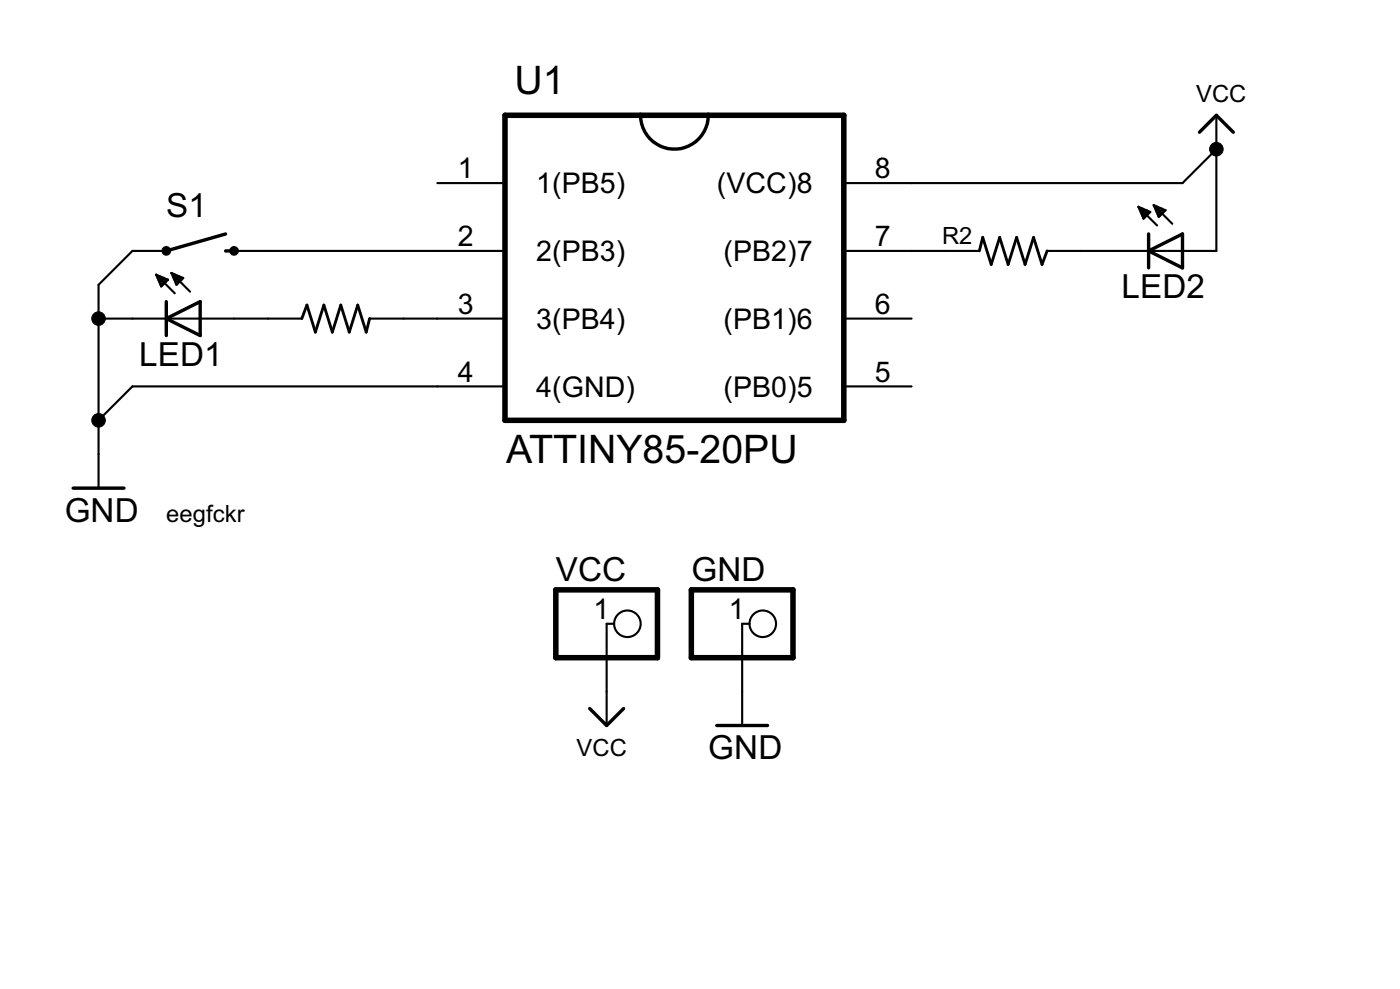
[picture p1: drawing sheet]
<?xml version="1.0" encoding="utf-8"?>
<!DOCTYPE eagle SYSTEM "eagle.dtd">
<!--
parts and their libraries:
microbuilder: This work is placed in the public domain, and may be freely used for commercial and non-commercial work with the following conditions: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
-->
<eagle version="7.1.0">
<drawing>
<settings>
<setting alwaysvectorfont="no"/>
<setting verticaltext="up"/>
</settings>
<grid distance="0.1" unitdist="inch" unit="inch" style="lines" multiple="1" display="no" altdistance="0.01" altunitdist="inch" altunit="inch"/>
<schematic xreflabel="%F%N/%S.%C%R" xrefpart="/%S.%C%R">
<libraries>
<library name="adafruit">
<symbols>
<symbol name="R-US">
<wire x1="-2.54" y1="0" x2="-2.159" y2="1.016" width="0.2032" layer="94"/>
<wire x1="-2.159" y1="1.016" x2="-1.524" y2="-1.016" width="0.2032" layer="94"/>
<wire x1="-1.524" y1="-1.016" x2="-0.889" y2="1.016" width="0.2032" layer="94"/>
<wire x1="-0.889" y1="1.016" x2="-0.254" y2="-1.016" width="0.2032" layer="94"/>
<wire x1="-0.254" y1="-1.016" x2="0.381" y2="1.016" width="0.2032" layer="94"/>
<wire x1="0.381" y1="1.016" x2="1.016" y2="-1.016" width="0.2032" layer="94"/>
<wire x1="1.016" y1="-1.016" x2="1.651" y2="1.016" width="0.2032" layer="94"/>
<wire x1="1.651" y1="1.016" x2="2.286" y2="-1.016" width="0.2032" layer="94"/>
<wire x1="2.286" y1="-1.016" x2="2.54" y2="0" width="0.2032" layer="94"/>
<text x="-3.81" y="1.4986" size="1.778" layer="95">&gt;NAME</text>
<text x="-3.81" y="-3.302" size="1.778" layer="96">&gt;VALUE</text>
<pin name="2" x="5.08" y="0" visible="off" length="short" direction="pas" swaplevel="1" rot="R180"/>
<pin name="1" x="-5.08" y="0" visible="off" length="short" direction="pas" swaplevel="1"/>
</symbol>
<symbol name="LED">
<wire x1="1.27" y1="0" x2="0" y2="-2.54" width="0.254" layer="94"/>
<wire x1="0" y1="-2.54" x2="-1.27" y2="0" width="0.254" layer="94"/>
<wire x1="1.27" y1="-2.54" x2="0" y2="-2.54" width="0.254" layer="94"/>
<wire x1="0" y1="-2.54" x2="-1.27" y2="-2.54" width="0.254" layer="94"/>
<wire x1="1.27" y1="0" x2="0" y2="0" width="0.254" layer="94"/>
<wire x1="0" y1="0" x2="-1.27" y2="0" width="0.254" layer="94"/>
<wire x1="0" y1="0" x2="0" y2="-2.54" width="0.1524" layer="94"/>
<wire x1="-2.032" y1="-0.762" x2="-3.429" y2="-2.159" width="0.1524" layer="94"/>
<wire x1="-1.905" y1="-1.905" x2="-3.302" y2="-3.302" width="0.1524" layer="94"/>
<text x="3.556" y="-4.572" size="1.778" layer="95" rot="R90">&gt;NAME</text>
<text x="5.715" y="-4.572" size="1.778" layer="96" rot="R90">&gt;VALUE</text>
<pin name="C" x="0" y="-5.08" visible="off" length="short" direction="pas" rot="R90"/>
<pin name="A" x="0" y="2.54" visible="off" length="short" direction="pas" rot="R270"/>
<polygon width="0.1524" layer="94">
<vertex x="-3.429" y="-2.159"/>
<vertex x="-3.048" y="-1.27"/>
<vertex x="-2.54" y="-1.778"/>
</polygon>
<polygon width="0.1524" layer="94">
<vertex x="-3.302" y="-3.302"/>
<vertex x="-2.921" y="-2.413"/>
<vertex x="-2.413" y="-2.921"/>
</polygon>
</symbol>
</symbols>
<devicesets>
<deviceset name="R-US_" prefix="R" uservalue="yes">
<gates>
<gate name="G$1" symbol="R-US" x="0" y="0"/>
</gates>
<devices>
<device name="R0402" package="R0402">
<connects>
<connect gate="G$1" pin="1" pad="1"/>
<connect gate="G$1" pin="2" pad="2"/>
</connects>
<technologies>
<technology name=""/>
</technologies>
</device>
<device name="R0603" package="R0603">
<connects>
<connect gate="G$1" pin="1" pad="1"/>
<connect gate="G$1" pin="2" pad="2"/>
</connects>
<technologies>
<technology name=""/>
</technologies>
</device>
<device name="R0805" package="R0805">
<connects>
<connect gate="G$1" pin="1" pad="1"/>
<connect gate="G$1" pin="2" pad="2"/>
</connects>
<technologies>
<technology name=""/>
</technologies>
</device>
<device name="R0805W" package="R0805W">
<connects>
<connect gate="G$1" pin="1" pad="1"/>
<connect gate="G$1" pin="2" pad="2"/>
</connects>
<technologies>
<technology name=""/>
</technologies>
</device>
<device name="R1005" package="R1005">
<connects>
<connect gate="G$1" pin="1" pad="1"/>
<connect gate="G$1" pin="2" pad="2"/>
</connects>
<technologies>
<technology name=""/>
</technologies>
</device>
<device name="R1206" package="R1206">
<connects>
<connect gate="G$1" pin="1" pad="1"/>
<connect gate="G$1" pin="2" pad="2"/>
</connects>
<technologies>
<technology name=""/>
</technologies>
</device>
<device name="R1206W" package="R1206W">
<connects>
<connect gate="G$1" pin="1" pad="1"/>
<connect gate="G$1" pin="2" pad="2"/>
</connects>
<technologies>
<technology name=""/>
</technologies>
</device>
<device name="R1210" package="R1210">
<connects>
<connect gate="G$1" pin="1" pad="1"/>
<connect gate="G$1" pin="2" pad="2"/>
</connects>
<technologies>
<technology name=""/>
</technologies>
</device>
<device name="R1210W" package="R1210W">
<connects>
<connect gate="G$1" pin="1" pad="1"/>
<connect gate="G$1" pin="2" pad="2"/>
</connects>
<technologies>
<technology name=""/>
</technologies>
</device>
<device name="R2010" package="R2010">
<connects>
<connect gate="G$1" pin="1" pad="1"/>
<connect gate="G$1" pin="2" pad="2"/>
</connects>
<technologies>
<technology name=""/>
</technologies>
</device>
<device name="R2010W" package="R2010W">
<connects>
<connect gate="G$1" pin="1" pad="1"/>
<connect gate="G$1" pin="2" pad="2"/>
</connects>
<technologies>
<technology name=""/>
</technologies>
</device>
<device name="R2012" package="R2012">
<connects>
<connect gate="G$1" pin="1" pad="1"/>
<connect gate="G$1" pin="2" pad="2"/>
</connects>
<technologies>
<technology name=""/>
</technologies>
</device>
<device name="R2012W" package="R2012W">
<connects>
<connect gate="G$1" pin="1" pad="1"/>
<connect gate="G$1" pin="2" pad="2"/>
</connects>
<technologies>
<technology name=""/>
</technologies>
</device>
<device name="R2512" package="R2512">
<connects>
<connect gate="G$1" pin="1" pad="1"/>
<connect gate="G$1" pin="2" pad="2"/>
</connects>
<technologies>
<technology name=""/>
</technologies>
</device>
<device name="R2512W" package="R2512W">
<connects>
<connect gate="G$1" pin="1" pad="1"/>
<connect gate="G$1" pin="2" pad="2"/>
</connects>
<technologies>
<technology name=""/>
</technologies>
</device>
<device name="R3216" package="R3216">
<connects>
<connect gate="G$1" pin="1" pad="1"/>
<connect gate="G$1" pin="2" pad="2"/>
</connects>
<technologies>
<technology name=""/>
</technologies>
</device>
<device name="R3216W" package="R3216W">
<connects>
<connect gate="G$1" pin="1" pad="1"/>
<connect gate="G$1" pin="2" pad="2"/>
</connects>
<technologies>
<technology name=""/>
</technologies>
</device>
<device name="R3225" package="R3225">
<connects>
<connect gate="G$1" pin="1" pad="1"/>
<connect gate="G$1" pin="2" pad="2"/>
</connects>
<technologies>
<technology name=""/>
</technologies>
</device>
<device name="R3225W" package="R3225W">
<connects>
<connect gate="G$1" pin="1" pad="1"/>
<connect gate="G$1" pin="2" pad="2"/>
</connects>
<technologies>
<technology name=""/>
</technologies>
</device>
<device name="R5025" package="R5025">
<connects>
<connect gate="G$1" pin="1" pad="1"/>
<connect gate="G$1" pin="2" pad="2"/>
</connects>
<technologies>
<technology name=""/>
</technologies>
</device>
<device name="R5025W" package="R5025W">
<connects>
<connect gate="G$1" pin="1" pad="1"/>
<connect gate="G$1" pin="2" pad="2"/>
</connects>
<technologies>
<technology name=""/>
</technologies>
</device>
<device name="R6332" package="R6332">
<connects>
<connect gate="G$1" pin="1" pad="1"/>
<connect gate="G$1" pin="2" pad="2"/>
</connects>
<technologies>
<technology name=""/>
</technologies>
</device>
<device name="R6332W" package="R6332W">
<connects>
<connect gate="G$1" pin="1" pad="1"/>
<connect gate="G$1" pin="2" pad="2"/>
</connects>
<technologies>
<technology name=""/>
</technologies>
</device>
<device name="M0805" package="M0805">
<connects>
<connect gate="G$1" pin="1" pad="1"/>
<connect gate="G$1" pin="2" pad="2"/>
</connects>
<technologies>
<technology name=""/>
</technologies>
</device>
<device name="M1206" package="M1206">
<connects>
<connect gate="G$1" pin="1" pad="1"/>
<connect gate="G$1" pin="2" pad="2"/>
</connects>
<technologies>
<technology name=""/>
</technologies>
</device>
<device name="M1406" package="M1406">
<connects>
<connect gate="G$1" pin="1" pad="1"/>
<connect gate="G$1" pin="2" pad="2"/>
</connects>
<technologies>
<technology name=""/>
</technologies>
</device>
<device name="M2012" package="M2012">
<connects>
<connect gate="G$1" pin="1" pad="1"/>
<connect gate="G$1" pin="2" pad="2"/>
</connects>
<technologies>
<technology name=""/>
</technologies>
</device>
<device name="M2309" package="M2309">
<connects>
<connect gate="G$1" pin="1" pad="1"/>
<connect gate="G$1" pin="2" pad="2"/>
</connects>
<technologies>
<technology name=""/>
</technologies>
</device>
<device name="M3216" package="M3216">
<connects>
<connect gate="G$1" pin="1" pad="1"/>
<connect gate="G$1" pin="2" pad="2"/>
</connects>
<technologies>
<technology name=""/>
</technologies>
</device>
<device name="M3516" package="M3516">
<connects>
<connect gate="G$1" pin="1" pad="1"/>
<connect gate="G$1" pin="2" pad="2"/>
</connects>
<technologies>
<technology name=""/>
</technologies>
</device>
<device name="M5923" package="M5923">
<connects>
<connect gate="G$1" pin="1" pad="1"/>
<connect gate="G$1" pin="2" pad="2"/>
</connects>
<technologies>
<technology name=""/>
</technologies>
</device>
<device name="0204/5" package="0204/5">
<connects>
<connect gate="G$1" pin="1" pad="1"/>
<connect gate="G$1" pin="2" pad="2"/>
</connects>
<technologies>
<technology name=""/>
</technologies>
</device>
<device name="0204/7" package="0204/7">
<connects>
<connect gate="G$1" pin="1" pad="1"/>
<connect gate="G$1" pin="2" pad="2"/>
</connects>
<technologies>
<technology name=""/>
</technologies>
</device>
<device name="0207/10" package="0207/10">
<connects>
<connect gate="G$1" pin="1" pad="1"/>
<connect gate="G$1" pin="2" pad="2"/>
</connects>
<technologies>
<technology name=""/>
</technologies>
</device>
<device name="0207/12" package="0207/12">
<connects>
<connect gate="G$1" pin="1" pad="1"/>
<connect gate="G$1" pin="2" pad="2"/>
</connects>
<technologies>
<technology name=""/>
</technologies>
</device>
<device name="0207/15" package="0207/15">
<connects>
<connect gate="G$1" pin="1" pad="1"/>
<connect gate="G$1" pin="2" pad="2"/>
</connects>
<technologies>
<technology name=""/>
</technologies>
</device>
<device name="0207/2V" package="0207/2V">
<connects>
<connect gate="G$1" pin="1" pad="1"/>
<connect gate="G$1" pin="2" pad="2"/>
</connects>
<technologies>
<technology name=""/>
</technologies>
</device>
<device name="0207/5V" package="0207/5V">
<connects>
<connect gate="G$1" pin="1" pad="1"/>
<connect gate="G$1" pin="2" pad="2"/>
</connects>
<technologies>
<technology name=""/>
</technologies>
</device>
<device name="0207/7" package="0207/7">
<connects>
<connect gate="G$1" pin="1" pad="1"/>
<connect gate="G$1" pin="2" pad="2"/>
</connects>
<technologies>
<technology name=""/>
</technologies>
</device>
<device name="0309/10" package="0309/10">
<connects>
<connect gate="G$1" pin="1" pad="1"/>
<connect gate="G$1" pin="2" pad="2"/>
</connects>
<technologies>
<technology name=""/>
</technologies>
</device>
<device name="0309/12" package="0309/12">
<connects>
<connect gate="G$1" pin="1" pad="1"/>
<connect gate="G$1" pin="2" pad="2"/>
</connects>
<technologies>
<technology name=""/>
</technologies>
</device>
<device name="0411/12" package="0411/12">
<connects>
<connect gate="G$1" pin="1" pad="1"/>
<connect gate="G$1" pin="2" pad="2"/>
</connects>
<technologies>
<technology name=""/>
</technologies>
</device>
<device name="0411/15" package="0411/15">
<connects>
<connect gate="G$1" pin="1" pad="1"/>
<connect gate="G$1" pin="2" pad="2"/>
</connects>
<technologies>
<technology name=""/>
</technologies>
</device>
<device name="0411/3V" package="0411V">
<connects>
<connect gate="G$1" pin="1" pad="1"/>
<connect gate="G$1" pin="2" pad="2"/>
</connects>
<technologies>
<technology name=""/>
</technologies>
</device>
<device name="0414/15" package="0414/15">
<connects>
<connect gate="G$1" pin="1" pad="1"/>
<connect gate="G$1" pin="2" pad="2"/>
</connects>
<technologies>
<technology name=""/>
</technologies>
</device>
<device name="0414/5V" package="0414V">
<connects>
<connect gate="G$1" pin="1" pad="1"/>
<connect gate="G$1" pin="2" pad="2"/>
</connects>
<technologies>
<technology name=""/>
</technologies>
</device>
<device name="0617/17" package="0617/17">
<connects>
<connect gate="G$1" pin="1" pad="1"/>
<connect gate="G$1" pin="2" pad="2"/>
</connects>
<technologies>
<technology name=""/>
</technologies>
</device>
<device name="0617/22" package="0617/22">
<connects>
<connect gate="G$1" pin="1" pad="1"/>
<connect gate="G$1" pin="2" pad="2"/>
</connects>
<technologies>
<technology name=""/>
</technologies>
</device>
<device name="0617/5V" package="0617V">
<connects>
<connect gate="G$1" pin="1" pad="1"/>
<connect gate="G$1" pin="2" pad="2"/>
</connects>
<technologies>
<technology name=""/>
</technologies>
</device>
<device name="0922/22" package="0922/22">
<connects>
<connect gate="G$1" pin="1" pad="1"/>
<connect gate="G$1" pin="2" pad="2"/>
</connects>
<technologies>
<technology name=""/>
</technologies>
</device>
<device name="0613/5V" package="P0613V">
<connects>
<connect gate="G$1" pin="1" pad="1"/>
<connect gate="G$1" pin="2" pad="2"/>
</connects>
<technologies>
<technology name=""/>
</technologies>
</device>
<device name="0613/15" package="P0613/15">
<connects>
<connect gate="G$1" pin="1" pad="1"/>
<connect gate="G$1" pin="2" pad="2"/>
</connects>
<technologies>
<technology name=""/>
</technologies>
</device>
<device name="0817/22" package="P0817/22">
<connects>
<connect gate="G$1" pin="1" pad="1"/>
<connect gate="G$1" pin="2" pad="2"/>
</connects>
<technologies>
<technology name=""/>
</technologies>
</device>
<device name="0817/7V" package="P0817V">
<connects>
<connect gate="G$1" pin="1" pad="1"/>
<connect gate="G$1" pin="2" pad="2"/>
</connects>
<technologies>
<technology name=""/>
</technologies>
</device>
<device name="V234/12" package="V234/12">
<connects>
<connect gate="G$1" pin="1" pad="1"/>
<connect gate="G$1" pin="2" pad="2"/>
</connects>
<technologies>
<technology name=""/>
</technologies>
</device>
<device name="V235/17" package="V235/17">
<connects>
<connect gate="G$1" pin="1" pad="1"/>
<connect gate="G$1" pin="2" pad="2"/>
</connects>
<technologies>
<technology name=""/>
</technologies>
</device>
<device name="V526-0" package="V526-0">
<connects>
<connect gate="G$1" pin="1" pad="1"/>
<connect gate="G$1" pin="2" pad="2"/>
</connects>
<technologies>
<technology name=""/>
</technologies>
</device>
<device name="MELF0102AX" package="MINI_MELF-0102AX">
<connects>
<connect gate="G$1" pin="1" pad="1"/>
<connect gate="G$1" pin="2" pad="2"/>
</connects>
<technologies>
<technology name=""/>
</technologies>
</device>
<device name="0922V" package="0922V">
<connects>
<connect gate="G$1" pin="1" pad="1"/>
<connect gate="G$1" pin="2" pad="2"/>
</connects>
<technologies>
<technology name=""/>
</technologies>
</device>
<device name="MELF0102R" package="MINI_MELF-0102R">
<connects>
<connect gate="G$1" pin="1" pad="1"/>
<connect gate="G$1" pin="2" pad="2"/>
</connects>
<technologies>
<technology name=""/>
</technologies>
</device>
<device name="MELF0102W" package="MINI_MELF-0102W">
<connects>
<connect gate="G$1" pin="1" pad="1"/>
<connect gate="G$1" pin="2" pad="2"/>
</connects>
<technologies>
<technology name=""/>
</technologies>
</device>
<device name="MELF0204R" package="MINI_MELF-0204R">
<connects>
<connect gate="G$1" pin="1" pad="1"/>
<connect gate="G$1" pin="2" pad="2"/>
</connects>
<technologies>
<technology name=""/>
</technologies>
</device>
<device name="MELF0204W" package="MINI_MELF-0204W">
<connects>
<connect gate="G$1" pin="1" pad="1"/>
<connect gate="G$1" pin="2" pad="2"/>
</connects>
<technologies>
<technology name=""/>
</technologies>
</device>
<device name="MELF0207R" package="MINI_MELF-0207R">
<connects>
<connect gate="G$1" pin="1" pad="1"/>
<connect gate="G$1" pin="2" pad="2"/>
</connects>
<technologies>
<technology name=""/>
</technologies>
</device>
<device name="MELF0207W" package="MINI_MELF-0207W">
<connects>
<connect gate="G$1" pin="1" pad="1"/>
<connect gate="G$1" pin="2" pad="2"/>
</connects>
<technologies>
<technology name=""/>
</technologies>
</device>
<device name="RDH/15" package="RDH/15">
<connects>
<connect gate="G$1" pin="1" pad="1"/>
<connect gate="G$1" pin="2" pad="2"/>
</connects>
<technologies>
<technology name=""/>
</technologies>
</device>
<device name="0204/2V" package="0204V">
<connects>
<connect gate="G$1" pin="1" pad="1"/>
<connect gate="G$1" pin="2" pad="2"/>
</connects>
<technologies>
<technology name=""/>
</technologies>
</device>
<device name="0309/V" package="0309V">
<connects>
<connect gate="G$1" pin="1" pad="1"/>
<connect gate="G$1" pin="2" pad="2"/>
</connects>
<technologies>
<technology name=""/>
</technologies>
</device>
<device name="FLIPFLOP" package="0805-THM">
<connects>
<connect gate="G$1" pin="1" pad="1"/>
<connect gate="G$1" pin="2" pad="2"/>
</connects>
<technologies>
<technology name=""/>
</technologies>
</device>
<device name="FLIPFLOP7" package="0805-THM-7">
<connects>
<connect gate="G$1" pin="1" pad="1"/>
<connect gate="G$1" pin="2" pad="2"/>
</connects>
<technologies>
<technology name=""/>
</technologies>
</device>
<device name="0207/9" package="0207/9">
<connects>
<connect gate="G$1" pin="1" pad="1"/>
<connect gate="G$1" pin="2" pad="2"/>
</connects>
<technologies>
<technology name=""/>
</technologies>
</device>
</devices>
</deviceset>
<deviceset name="LED" prefix="LED" uservalue="yes">
<gates>
<gate name="G$1" symbol="LED" x="0" y="0"/>
</gates>
<devices>
<device name="SMT1206" package="1206">
<connects>
<connect gate="G$1" pin="A" pad="A"/>
<connect gate="G$1" pin="C" pad="C"/>
</connects>
<technologies>
<technology name=""/>
</technologies>
</device>
<device name="LD260" package="LD260">
<connects>
<connect gate="G$1" pin="A" pad="A"/>
<connect gate="G$1" pin="C" pad="K"/>
</connects>
<technologies>
<technology name=""/>
</technologies>
</device>
<device name="SQR2X5" package="LED2X5">
<connects>
<connect gate="G$1" pin="A" pad="A"/>
<connect gate="G$1" pin="C" pad="K"/>
</connects>
<technologies>
<technology name=""/>
</technologies>
</device>
<device name="3MM" package="LED3MM">
<connects>
<connect gate="G$1" pin="A" pad="A"/>
<connect gate="G$1" pin="C" pad="K"/>
</connects>
<technologies>
<technology name=""/>
</technologies>
</device>
<device name="5MM" package="LED5MM">
<connects>
<connect gate="G$1" pin="A" pad="A"/>
<connect gate="G$1" pin="C" pad="K"/>
</connects>
<technologies>
<technology name=""/>
</technologies>
</device>
<device name="LSU260" package="LSU260">
<connects>
<connect gate="G$1" pin="A" pad="A"/>
<connect gate="G$1" pin="C" pad="K"/>
</connects>
<technologies>
<technology name=""/>
</technologies>
</device>
<device name="LZR181" package="LZR181">
<connects>
<connect gate="G$1" pin="A" pad="A"/>
<connect gate="G$1" pin="C" pad="K"/>
</connects>
<technologies>
<technology name=""/>
</technologies>
</device>
<device name="B152" package="Q62902-B152">
<connects>
<connect gate="G$1" pin="A" pad="A"/>
<connect gate="G$1" pin="C" pad="K"/>
</connects>
<technologies>
<technology name=""/>
</technologies>
</device>
<device name="B153" package="Q62902-B153">
<connects>
<connect gate="G$1" pin="A" pad="A"/>
<connect gate="G$1" pin="C" pad="K"/>
</connects>
<technologies>
<technology name=""/>
</technologies>
</device>
<device name="B155" package="Q62902-B155">
<connects>
<connect gate="G$1" pin="A" pad="A"/>
<connect gate="G$1" pin="C" pad="K"/>
</connects>
<technologies>
<technology name=""/>
</technologies>
</device>
<device name="B156" package="Q62902-B156">
<connects>
<connect gate="G$1" pin="A" pad="A"/>
<connect gate="G$1" pin="C" pad="K"/>
</connects>
<technologies>
<technology name=""/>
</technologies>
</device>
<device name="SFH480" package="SFH480">
<connects>
<connect gate="G$1" pin="A" pad="A"/>
<connect gate="G$1" pin="C" pad="K"/>
</connects>
<technologies>
<technology name=""/>
</technologies>
</device>
<device name="SFH482" package="SFH482">
<connects>
<connect gate="G$1" pin="A" pad="A"/>
<connect gate="G$1" pin="C" pad="K"/>
</connects>
<technologies>
<technology name=""/>
</technologies>
</device>
<device name="SQR5.7X3.2" package="U57X32">
<connects>
<connect gate="G$1" pin="A" pad="A"/>
<connect gate="G$1" pin="C" pad="K"/>
</connects>
<technologies>
<technology name=""/>
</technologies>
</device>
<device name="IRL80A" package="IRL80A">
<connects>
<connect gate="G$1" pin="A" pad="A"/>
<connect gate="G$1" pin="C" pad="K"/>
</connects>
<technologies>
<technology name=""/>
</technologies>
</device>
<device name="P-LCC-2" package="P-LCC-2">
<connects>
<connect gate="G$1" pin="A" pad="A"/>
<connect gate="G$1" pin="C" pad="C"/>
</connects>
<technologies>
<technology name=""/>
</technologies>
</device>
<device name="MINI-TOP" package="OSRAM-MINI-TOP-LED">
<connects>
<connect gate="G$1" pin="A" pad="A"/>
<connect gate="G$1" pin="C" pad="C"/>
</connects>
<technologies>
<technology name=""/>
</technologies>
</device>
<device name="SIDELED" package="OSRAM-SIDELED">
<connects>
<connect gate="G$1" pin="A" pad="A"/>
<connect gate="G$1" pin="C" pad="C"/>
</connects>
<technologies>
<technology name=""/>
</technologies>
</device>
<device name="SMART-LED" package="SMART-LED">
<connects>
<connect gate="G$1" pin="A" pad="A"/>
<connect gate="G$1" pin="C" pad="B"/>
</connects>
<technologies>
<technology name=""/>
</technologies>
</device>
<device name="P-LCC-2-BACK" package="P-LCC-2-TOPLED-RG">
<connects>
<connect gate="G$1" pin="A" pad="A"/>
<connect gate="G$1" pin="C" pad="C"/>
</connects>
<technologies>
<technology name=""/>
</technologies>
</device>
<device name="MICRO-SIDELED" package="MICRO-SIDELED">
<connects>
<connect gate="G$1" pin="A" pad="A"/>
<connect gate="G$1" pin="C" pad="C"/>
</connects>
<technologies>
<technology name=""/>
</technologies>
</device>
<device name="P-LCC-4" package="P-LCC-4">
<connects>
<connect gate="G$1" pin="A" pad="A"/>
<connect gate="G$1" pin="C" pad="C@4"/>
</connects>
<technologies>
<technology name=""/>
</technologies>
</device>
<device name="CHIP-LED0603" package="CHIP-LED0603">
<connects>
<connect gate="G$1" pin="A" pad="A"/>
<connect gate="G$1" pin="C" pad="C"/>
</connects>
<technologies>
<technology name=""/>
</technologies>
</device>
<device name="CHIP-LED0805" package="CHIP-LED0805">
<connects>
<connect gate="G$1" pin="A" pad="A"/>
<connect gate="G$1" pin="C" pad="C"/>
</connects>
<technologies>
<technology name=""/>
</technologies>
</device>
<device name="TOPLED-SANTANA" package="MINI-TOPLED-SANTANA">
<connects>
<connect gate="G$1" pin="A" pad="A"/>
<connect gate="G$1" pin="C" pad="C"/>
</connects>
<technologies>
<technology name=""/>
</technologies>
</device>
<device name="CHIPLED_0805" package="CHIPLED_0805">
<connects>
<connect gate="G$1" pin="A" pad="A"/>
<connect gate="G$1" pin="C" pad="C"/>
</connects>
<technologies>
<technology name=""/>
</technologies>
</device>
<device name="CHIPLED_1206" package="CHIPLED_1206">
<connects>
<connect gate="G$1" pin="A" pad="A"/>
<connect gate="G$1" pin="C" pad="C"/>
</connects>
<technologies>
<technology name=""/>
</technologies>
</device>
<device name="CHIPLED_0603" package="CHIPLED_0603">
<connects>
<connect gate="G$1" pin="A" pad="A"/>
<connect gate="G$1" pin="C" pad="C"/>
</connects>
<technologies>
<technology name=""/>
</technologies>
</device>
<device name="CHIPLED-0603-TTW" package="CHIPLED-0603-TTW">
<connects>
<connect gate="G$1" pin="A" pad="A@1"/>
<connect gate="G$1" pin="C" pad="C@1"/>
</connects>
<technologies>
<technology name=""/>
</technologies>
</device>
<device name="" package="SMARTLED-TTW">
<connects>
<connect gate="G$1" pin="A" pad="A@1"/>
<connect gate="G$1" pin="C" pad="C@1"/>
</connects>
<technologies>
<technology name=""/>
</technologies>
</device>
<device name="SMLK34" package="SMLK34">
<connects>
<connect gate="G$1" pin="A" pad="A"/>
<connect gate="G$1" pin="C" pad="K"/>
</connects>
<technologies>
<technology name=""/>
</technologies>
</device>
</devices>
</deviceset>
</devicesets>
</library>
<library name="ATtami">
<symbols>
<symbol name="GND">
<wire x1="-1.905" y1="0" x2="1.905" y2="0" width="0.254" layer="94"/>
<text x="-2.54" y="-2.54" size="1.778" layer="96">&gt;VALUE</text>
<pin name="GND" x="0" y="2.54" visible="off" length="short" direction="sup" rot="R270"/>
</symbol>
<symbol name="SWITCH-MOMENTARY-2">
<wire x1="1.905" y1="0" x2="2.54" y2="0" width="0.254" layer="94"/>
<wire x1="-2.54" y1="0" x2="1.905" y2="1.27" width="0.254" layer="94"/>
<circle x="-2.54" y="0" radius="0.127" width="0.4064" layer="94"/>
<circle x="2.54" y="0" radius="0.127" width="0.4064" layer="94"/>
<text x="-2.54" y="2.54" size="1.778" layer="95">&gt;NAME</text>
<text x="-2.54" y="-2.54" size="1.778" layer="96">&gt;VALUE</text>
<pin name="1" x="-5.08" y="0" visible="off" length="short" direction="pas" swaplevel="2"/>
<pin name="2" x="5.08" y="0" visible="off" length="short" direction="pas" swaplevel="1" rot="R180"/>
</symbol>
</symbols>
<devicesets>
<deviceset name="GND" prefix="GND">
<gates>
<gate name="1" symbol="GND" x="0" y="0"/>
</gates>
<devices>
<device name="">
<technologies>
<technology name=""/>
</technologies>
</device>
</devices>
</deviceset>
<deviceset name="SWITCH-MOMENTARY-2" prefix="S">
<gates>
<gate name="G$1" symbol="SWITCH-MOMENTARY-2" x="0" y="0"/>
</gates>
<devices>
<device name="-SMD-1101NE" package="TACTILE-SWITCH-1101NE">
<connects>
<connect gate="G$1" pin="1" pad="P$1"/>
<connect gate="G$1" pin="2" pad="P$2"/>
</connects>
<technologies>
<technology name=""/>
</technologies>
</device>
</devices>
</deviceset>
</devicesets>
</library>
<library name="ATTiny Fuse Reset with 12V Charge Pump">
<symbols>
<symbol name="VCC">
<wire x1="-1.27" y1="-1.27" x2="0" y2="0" width="0.254" layer="94"/>
<wire x1="0" y1="0" x2="1.27" y2="-1.27" width="0.254" layer="94"/>
<pin name="VCC" x="0" y="-2.54" visible="off" length="short" direction="sup" rot="R90"/>
<text x="-1.524" y="1.016" size="1.27" layer="96">&gt;VALUE</text>
</symbol>
</symbols>
<devicesets>
<deviceset name="VCC" prefix="P+">
<gates>
<gate name="VCC" symbol="VCC" x="0" y="0"/>
</gates>
<devices>
<device name="">
<technologies>
<technology name=""/>
</technologies>
</device>
</devices>
</deviceset>
</devicesets>
</library>
<library name="Atmel_By_element14_Batch_1-00">
<symbols>
<symbol name="ATTINY85-20PU">
<pin name="(VCC)8" x="17.78" y="5.08" length="middle" direction="pwr" rot="R180"/>
<pin name="2(PB3)" x="-17.78" y="0" length="middle"/>
<pin name="3(PB4)" x="-17.78" y="-5.08" length="middle"/>
<pin name="1(PB5)" x="-17.78" y="5.08" length="middle"/>
<pin name="4(GND)" x="-17.78" y="-10.16" length="middle" direction="pas"/>
<pin name="(PB0)5" x="17.78" y="-10.16" length="middle" rot="R180"/>
<pin name="(PB1)6" x="17.78" y="-5.08" length="middle" rot="R180"/>
<pin name="(PB2)7" x="17.78" y="0" length="middle" rot="R180"/>
<wire x1="-12.7" y1="10.16" x2="-12.7" y2="-12.7" width="0.4064" layer="94"/>
<wire x1="-12.7" y1="-12.7" x2="12.7" y2="-12.7" width="0.4064" layer="94"/>
<wire x1="12.7" y1="-12.7" x2="12.7" y2="10.16" width="0.4064" layer="94"/>
<wire x1="12.7" y1="10.16" x2="2.54" y2="10.16" width="0.4064" layer="94"/>
<text x="-5.6388" y="11.7602" size="2.0828" layer="95" ratio="10" rot="SR0">&gt;NAME</text>
<text x="-5.0038" y="-18.415" size="2.0828" layer="96" ratio="10" rot="SR0">&gt;VALUE</text>
<wire x1="2.54" y1="10.16" x2="-2.54" y2="10.16" width="0.4064" layer="94"/>
<wire x1="-2.54" y1="10.16" x2="-12.7" y2="10.16" width="0.4064" layer="94"/>
<wire x1="2.54" y1="10.16" x2="-2.54" y2="10.16" width="0.254" layer="94" curve="-180"/>
</symbol>
</symbols>
<devicesets>
<deviceset name="ATTINY85-20PU" prefix="U">
<gates>
<gate name="A" symbol="ATTINY85-20PU" x="0" y="0"/>
</gates>
<devices>
<device name="" package="DIP254P762X533-8">
<connects>
<connect gate="A" pin="(PB0)5" pad="5"/>
<connect gate="A" pin="(PB1)6" pad="6"/>
<connect gate="A" pin="(PB2)7" pad="7"/>
<connect gate="A" pin="(VCC)8" pad="8"/>
<connect gate="A" pin="1(PB5)" pad="1"/>
<connect gate="A" pin="2(PB3)" pad="2"/>
<connect gate="A" pin="3(PB4)" pad="3"/>
<connect gate="A" pin="4(GND)" pad="4"/>
</connects>
<technologies>
<technology name="">
<attribute name="MPN" value="ATTINY85-20PU" constant="no"/>
<attribute name="OC_FARNELL" value="1455162" constant="no"/>
<attribute name="OC_NEWARK" value="58M3796" constant="no"/>
<attribute name="PACKAGE" value="PDIP-8" constant="no"/>
<attribute name="SUPPLIER" value="Atmel" constant="no"/>
</technology>
</technologies>
</device>
</devices>
</deviceset>
</devicesets>
</library>
<library name="microbuilder">
<symbols>
<symbol name="PINHD1">
<wire x1="-6.35" y1="-2.54" x2="1.27" y2="-2.54" width="0.4064" layer="94"/>
<wire x1="1.27" y1="-2.54" x2="1.27" y2="2.54" width="0.4064" layer="94"/>
<wire x1="1.27" y1="2.54" x2="-6.35" y2="2.54" width="0.4064" layer="94"/>
<wire x1="-6.35" y1="2.54" x2="-6.35" y2="-2.54" width="0.4064" layer="94"/>
<text x="-6.35" y="3.175" size="1.778" layer="95">&gt;NAME</text>
<text x="-6.35" y="-5.08" size="1.778" layer="96">&gt;VALUE</text>
<pin name="1" x="-2.54" y="0" visible="pad" length="short" direction="pas" function="dot"/>
</symbol>
</symbols>
<devicesets>
<deviceset name="HEADER-1X1" prefix="JP" uservalue="yes">
<gates>
<gate name="G$1" symbol="PINHD1" x="0" y="0"/>
</gates>
<devices>
<device name="" package="1X01_OVAL">
<connects>
<connect gate="G$1" pin="1" pad="1"/>
</connects>
<technologies>
<technology name=""/>
</technologies>
</device>
<device name="ROUND" package="1X01_ROUND">
<connects>
<connect gate="G$1" pin="1" pad="1"/>
</connects>
<technologies>
<technology name=""/>
</technologies>
</device>
<device name="2MM" package="1X01_2MM">
<connects>
<connect gate="G$1" pin="1" pad="1"/>
</connects>
<technologies>
<technology name=""/>
</technologies>
</device>
<device name="2MM_OVAL" package="1X01_2MM_OVAL">
<connects>
<connect gate="G$1" pin="1" pad="1"/>
</connects>
<technologies>
<technology name=""/>
</technologies>
</device>
</devices>
</deviceset>
</devicesets>
</library>
</libraries>
<attributes>
</attributes>
<variantdefs>
</variantdefs>
<classes>
<class number="0" name="default" width="0" drill="0">
</class>
</classes>
<parts>
<part name="P+1" library="ATTiny Fuse Reset with 12V Charge Pump" deviceset="VCC" device=""/>
<part name="LED1" library="adafruit" deviceset="LED" device="3MM"/>
<part name="R2" library="adafruit" deviceset="R-US_" device="0204/7"/>
<part name="U1" library="Atmel_By_element14_Batch_1-00" deviceset="ATTINY85-20PU" device=""/>
<part name="R1" library="adafruit" deviceset="R-US_" device="0204/7"/>
<part name="LED2" library="adafruit" deviceset="LED" device="3MM"/>
<part name="P+4" library="ATTiny Fuse Reset with 12V Charge Pump" deviceset="VCC" device=""/>
<part name="GND3" library="ATtami" deviceset="GND" device=""/>
<part name="GND" library="microbuilder" deviceset="HEADER-1X1" device="ROUND"/>
<part name="VCC" library="microbuilder" deviceset="HEADER-1X1" device="ROUND"/>
<part name="S1" library="ATtami" deviceset="SWITCH-MOMENTARY-2" device="-SMD-1101NE"/>
<part name="GND2" library="ATtami" deviceset="GND" device=""/>
</parts>
<sheets>
<sheet>
<plain>
<text x="0" y="0" size="1.27" layer="91">eegfckr</text>
</plain>
<instances>
<instance part="P+1" gate="VCC" x="78.74" y="30.48"/>
<instance part="LED1" gate="G$1" x="2.54" y="15.24" rot="R270"/>
<instance part="R2" gate="G$1" x="63.5" y="20.32" smashed="yes" rot="R180">
<attribute name="NAME" x="60.452" y="22.1234" size="1.27" layer="95" rot="R180"/>
<attribute name="VALUE" x="67.31" y="23.622" size="1.778" layer="96" rot="R180"/>
</instance>
<instance part="U1" gate="A" x="38.1" y="20.32" smashed="yes">
<attribute name="NAME" x="26.1112" y="32.0802" size="2.0828" layer="95" ratio="10" rot="SR0"/>
<attribute name="VALUE" x="25.4762" y="4.445" size="2.0828" layer="96" ratio="10" rot="SR0"/>
</instance>
<instance part="R1" gate="G$1" x="12.7" y="15.24" smashed="yes">
<attribute name="VALUE" x="8.89" y="11.938" size="1.778" layer="96"/>
</instance>
<instance part="LED2" gate="G$1" x="76.2" y="20.32" rot="R270"/>
<instance part="P+4" gate="VCC" x="33.02" y="-15.24" rot="R180"/>
<instance part="GND3" gate="1" x="43.18" y="-15.24"/>
<instance part="GND" gate="G$1" x="45.72" y="-7.62" smashed="yes">
<attribute name="NAME" x="39.37" y="-4.445" size="1.778" layer="95"/>
<attribute name="VALUE" x="39.37" y="-12.7" size="1.778" layer="96"/>
</instance>
<instance part="VCC" gate="G$1" x="35.56" y="-7.62" smashed="yes">
<attribute name="NAME" x="29.21" y="-4.445" size="1.778" layer="95"/>
<attribute name="VALUE" x="29.21" y="-12.7" size="1.778" layer="96"/>
</instance>
<instance part="S1" gate="G$1" x="2.54" y="20.32" smashed="yes">
<attribute name="NAME" x="0" y="22.86" size="1.778" layer="95"/>
</instance>
<instance part="GND2" gate="1" x="-5.08" y="2.54"/>
</instances>
<busses>
</busses>
<nets>
<net name="N$1" class="0">
<segment>
<pinref part="U1" gate="A" pin="(PB2)7"/>
<pinref part="R2" gate="G$1" pin="2"/>
<wire x1="58.42" y1="20.32" x2="55.88" y2="20.32" width="0.1524" layer="91"/>
</segment>
</net>
<net name="N$7" class="0">
<segment>
<pinref part="R2" gate="G$1" pin="1"/>
<pinref part="LED2" gate="G$1" pin="C"/>
<wire x1="71.12" y1="20.32" x2="68.58" y2="20.32" width="0.1524" layer="91"/>
</segment>
</net>
<net name="GND" class="0">
<segment>
<pinref part="U1" gate="A" pin="4(GND)"/>
<pinref part="LED1" gate="G$1" pin="C"/>
<wire x1="-2.54" y1="15.24" x2="-5.08" y2="15.24" width="0.1524" layer="91"/>
<pinref part="GND2" gate="1" pin="GND"/>
<wire x1="-5.08" y1="15.24" x2="-5.08" y2="7.62" width="0.1524" layer="91"/>
<wire x1="-5.08" y1="7.62" x2="-5.08" y2="5.08" width="0.1524" layer="91"/>
<wire x1="20.32" y1="10.16" x2="-2.54" y2="10.16" width="0.1524" layer="91"/>
<wire x1="-2.54" y1="10.16" x2="-5.08" y2="7.62" width="0.1524" layer="91"/>
<junction x="-5.08" y="7.62"/>
<wire x1="-5.08" y1="15.24" x2="-5.08" y2="17.78" width="0.1524" layer="91"/>
<junction x="-5.08" y="15.24"/>
<pinref part="S1" gate="G$1" pin="1"/>
<wire x1="-5.08" y1="17.78" x2="-2.54" y2="20.32" width="0.1524" layer="91"/>
</segment>
<segment>
<pinref part="GND3" gate="1" pin="GND"/>
<pinref part="GND" gate="G$1" pin="1"/>
<wire x1="43.18" y1="-7.62" x2="43.18" y2="-12.7" width="0.1524" layer="91"/>
</segment>
</net>
<net name="VCC" class="0">
<segment>
<pinref part="P+4" gate="VCC" pin="VCC"/>
<pinref part="VCC" gate="G$1" pin="1"/>
<wire x1="33.02" y1="-7.62" x2="33.02" y2="-12.7" width="0.1524" layer="91"/>
</segment>
<segment>
<pinref part="U1" gate="A" pin="(VCC)8"/>
<pinref part="LED2" gate="G$1" pin="A"/>
<pinref part="P+1" gate="VCC" pin="VCC"/>
<wire x1="78.74" y1="20.32" x2="78.74" y2="27.94" width="0.1524" layer="91"/>
<wire x1="55.88" y1="25.4" x2="76.2" y2="25.4" width="0.1524" layer="91"/>
<wire x1="76.2" y1="25.4" x2="78.74" y2="27.94" width="0.1524" layer="91"/>
<junction x="78.74" y="27.94"/>
</segment>
</net>
<net name="N$5" class="0">
<segment>
<pinref part="U1" gate="A" pin="2(PB3)"/>
<wire x1="20.32" y1="20.32" x2="7.62" y2="20.32" width="0.1524" layer="91"/>
<pinref part="S1" gate="G$1" pin="2"/>
</segment>
</net>
<net name="N$2" class="0">
<segment>
<pinref part="R1" gate="G$1" pin="2"/>
<pinref part="U1" gate="A" pin="3(PB4)"/>
<wire x1="17.78" y1="15.24" x2="20.32" y2="15.24" width="0.1524" layer="91"/>
</segment>
</net>
<net name="N$3" class="0">
<segment>
<pinref part="R1" gate="G$1" pin="1"/>
<pinref part="LED1" gate="G$1" pin="A"/>
<wire x1="7.62" y1="15.24" x2="5.08" y2="15.24" width="0.1524" layer="91"/>
</segment>
</net>
</nets>
</sheet>
</sheets>
</schematic>
</drawing>
</eagle>
